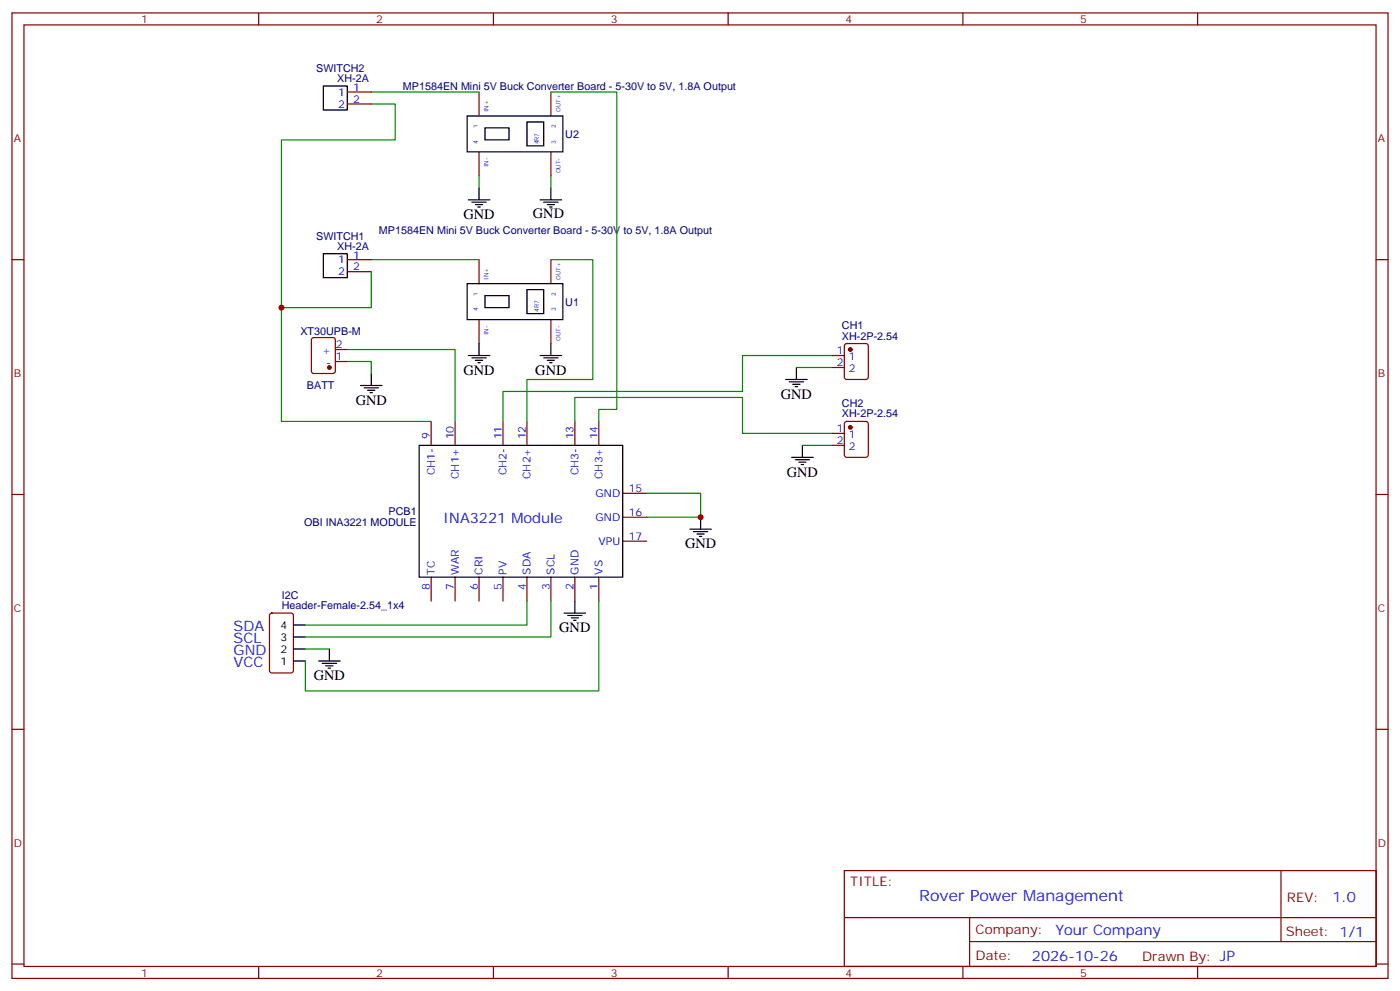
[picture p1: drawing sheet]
<svg xmlns="http://www.w3.org/2000/svg" width="412mm" height="292mm" viewBox="0 0 412 292" stroke-linecap="round" stroke-linejoin="round" font-family="sans-serif">
<g fill="none" stroke="#870000" stroke-width=".35">
<path d="M3.5 3.8h405.4v284.3h-405.4zM7.1 7.3h398.2v277.3h-398.2zM76.2 3.8v3.5M145.3 3.8v3.5M214.5 3.8v3.5M283.6 3.8v3.5M352.8 3.8v3.5M102.3 27.1h7.1M102.3 30.6h7.1M141.1 27.1v7M162.3 27.1v7M141.1 44.7v7.1"/>
<path d="M162.3 44.7v7.1M3.5 76.5h3.6M102.3 76.5h7.1M141.1 76.5v7M162.3 76.5v7M405.3 76.5h3.6M92 99.6l.4-.2h5.7l.6 .4 .1 9.5-.5 .6-5.9 .1-.6-.5-.1-9.4zM102.3 80h7.1M141.1 94.1v7.1M162.3 94.1v7.1M98.8 106.5h3.5M98.8 102.9h3.5"/>
<path d="M245.2 104.7h3.5M245.2 108.2h3.5M248.9 101.4l.5-.2h5.7l.6 .4 .1 9.5-.5 .6-5.9 .1-.6-.5-.1-9.4zM127 124.1v7.1M134.1 124.1v7.1M148.2 124.1v7.1M155.2 124.1v7.1M169.3 124.1v7.1M176.4 124.1v7.1M245.2 127.6h3.5M245.2 131.2h3.5M248.9 124.3l.5-.2h5.7l.6 .4 .1 9.5-.5 .6-5.9 .1-.6-.5-.1-9.4z"/>
<path d="M3.5 145.6h3.6M183.4 145.3h7.1M183.4 152.3h7.1M183.4 159.4h7.1M405.3 145.6h3.6M127 170v7M134.1 170v7M141.1 170v7M148.2 170v7M155.2 170v7M162.3 170v7M169.3 170v7"/>
<path d="M176.4 170v7M79.6 180.8l.5-.2h5.6l.7 .4v16.5l-.4 .6-5.9 .1-.7-.5v-16.4zM3.5 214.8h3.6M405.3 214.8h3.6M248.7 256.4h156.6v28.2h-156.6zM377.3 256.4v20.9M248.7 270.2h156.5M285.6 277.3h119.6M285.6 270.2v14.2M3.5 283.9h3.6M76.2 284.6v3.5M145.3 284.6v3.5"/>
<path d="M214.5 284.6v3.5M283.6 284.6v3.5M352.8 284.6v3.5M405.3 283.9h3.6"/>
</g>
<g fill="#870000" stroke="#870000" stroke-width=".35">
<circle cx="97" cy="108.2" r=".53"/>
<circle cx="250.5" cy="102.9" r=".53"/>
<circle cx="250.5" cy="125.9" r=".53"/>
</g>
<g fill="none" stroke="#000" stroke-width=".35">
<path d="M95.2 25.3h7.1v7.1h-7.1zM137.6 34.1h28.2v10.6h-28.2zM142.9 37.7h7v3.5h-7zM155.2 35.9h5v7.1h-5zM137.9 58.8h6.4M139 59.5h4.2M141.1 55.3v3.5M159.1 58.8h6.4M160.2 59.5h4.2M162.3 55.3v3.5M95.2 74.7h7.1v7.1h-7.1zM140.1 60.3h2.1"/>
<path d="M140.8 61h.7M161.2 60.3h2.1M161.9 61h.7M137.6 83.5h28.2v10.6h-28.2zM142.9 87.1h7v3.5h-7zM155.2 85.3h5v7.1h-5zM106.2 113.5h6.3M107.2 114.2h4.3M108.3 114.9h2.1M109 115.6h.7M109.4 110v3.5M137.9 104.7h6.4"/>
<path d="M139 105.4h4.2M140.1 106.1h2.1M140.8 106.8h.7M141.1 101.2v3.5M159.1 104.7h6.4M160.2 105.4h4.2M161.2 106.1h2.1M161.9 106.8h.7M162.3 101.2v3.5M231.4 111.8h6.4M232.5 112.5h4.2M233.5 113.2h2.2"/>
<path d="M234.2 113.9h.7M234.6 108.2v3.6M123.5 131.2h59.9v38.8h-59.9zM233.2 134.7h6.3M234.2 135.4h4.3M235.3 136.1h2.1M236 136.8h.7M236.4 131.2v3.5M203.2 155.9h6.3M204.3 156.6h4.2M205.3 157.3h2.1M206 158h.7"/>
<path d="M206.4 152.3v3.6M169.3 177v3.6M86.4 194.7h3.6M86.4 191.1h3.6M86.4 187.6h3.6M86.4 184.1h3.6M93.8 194.7h6.4M94.9 195.4h4.2M96 196.1h2.1M96.7 196.8h.7M97 191.1v3.6M166.2 180.6h6.3"/>
<path d="M167.2 181.3h4.2M168.3 182h2.1M169 182.7h.7"/>
</g>
<g fill="none" stroke="#008700" stroke-width=".35">
<path d="M109.4 30.6h7v10.6h-33.5v49.4h26.5v-10.6M109.4 27.1h31.7M162.3 27.1h19.4v93.5h-5.3v3.5M141.1 51.8v3.5M162.3 51.8v3.5M109.4 76.5h31.7M162.3 76.5h12.3v35.3h-19.4v12.3M82.9 90.6v33.5h44.1M102.3 106.5h7.1v3.5M102.3 102.9h31.8v21.2M234.6 108.2h10.6M245.2 104.7h-26.5v10.6h-70.5v8.8"/>
<path d="M169.3 124.1v-7h49.4v10.5h26.5M236.4 131.2h8.8M190.5 145.3h15.9v7h-15.9M155.2 177v7.1h-65.2M162.3 177v10.6h-72.3M176.4 177v26.5h-86.4v-8.8M90 191.1h7"/>
</g>
<g fill="#c00">
<circle cx="206.4" cy="152.3" r=".88"/>
<circle cx="82.9" cy="90.6" r=".88"/>
</g>
<text font-size="4.6" fill="#00f" x="270.8" y="265.4">Rover Power Management</text>
<g font-size="4.2">
<text x="136.5" y="64.5">GND</text>
<text x="157" y="64.1">GND</text>
<text x="136.5" y="110.3">GND</text>
<text x="157.7" y="110.3">GND</text>
<text x="104.8" y="119.2">GND</text>
<text x="230" y="117.4">GND</text>
<text x="231.8" y="140.3">GND</text>
<text x="201.8" y="161.5">GND</text>
<text x="164.7" y="186.2">GND</text>
<text x="92.4" y="200.3">GND</text>
</g>
<g font-size="4.2" fill="#00f">
<text x="130.6" y="153.9">INA3221 Module</text>
<text x="68.8" y="185.8">SDA</text>
<text x="68.8" y="189.4">SCL</text>
<text x="68.8" y="196.4">VCC</text>
<text x="68.8" y="192.9">GND</text>
<text x="392.5" y="265.7">1.0</text>
<text x="310.9" y="275.2">Your Company</text>
<text x="304" y="283">2026-10-26</text>
</g>
<g font-size="3.9" fill="#800">
<text x="250.5" y="261">TITLE:</text>
<text x="379.1" y="265.7">REV:</text>
<text x="287.4" y="275.2">Company:</text>
<text x="378.7" y="275.8">Sheet: 1/1</text>
<text x="287.4" y="282.9">Date:</text>
<text x="336.4" y="282.9">Drawn By: JP</text>
</g>
<g font-size="3.2" fill="#800">
<text x="41.6" y="6.8">1</text>
<text x="110.8" y="6.8">2</text>
<text x="179.9" y="6.8">3</text>
<text x="249.1" y="6.8">4</text>
<text x="318.2" y="6.8">5</text>
<text x="4.1" y="41.9">A</text>
<text x="405.9" y="41.9">A</text>
<text x="4.1" y="111.1">B</text>
<text x="405.9" y="111.1">B</text>
<text x="4.1" y="180.2">C</text>
<text x="405.9" y="180.2">C</text>
<text x="4.1" y="249.3">D</text>
<text x="405.9" y="249.3">D</text>
<text x="41.6" y="287.6">1</text>
<text x="110.8" y="287.6">2</text>
<text x="179.9" y="287.6">3</text>
<text x="249.1" y="287.6">4</text>
<text x="318.2" y="287.6">5</text>
</g>
<g font-size="3.2" fill="#000080">
<text x="93.1" y="21.2">SWITCH2</text>
<text x="99.4" y="24.3">XH-2A</text>
<text x="118.7" y="26.4">MP1584EN Mini 5V Buck Converter Board - 5-30V to 5V, 1.8A Output</text>
<text x="166.5" y="40.7">U2</text>
<text x="93.1" y="70.6">SWITCH1</text>
<text x="111.6" y="68.8">MP1584EN Mini 5V Buck Converter Board - 5-30V to 5V, 1.8A Output</text>
<text x="99.4" y="73.7">XH-2A</text>
<text x="166.5" y="90.1">U1</text>
<text x="88.5" y="98.8">XT30UPB-M</text>
<text x="248" y="100">XH-2P-2.54</text>
<text x="248" y="96.8">CH1</text>
<text x="90.4" y="114.6">BATT</text>
<text x="248" y="119.7">CH2</text>
<text x="248" y="122.9">XH-2P-2.54</text>
<text x="89.6" y="154.9">OBI INA3221 MODULE</text>
<text x="114.5" y="151.7">PCB1</text>
<text x="83" y="179.5">Header-Female-2.54_1x4</text>
<text x="83" y="176.3">I2C</text>
</g>
<g font-size="3.2" fill="#00f">
<text x="99.6" y="28.2">1</text>
<text x="104.1" y="26.7">1</text>
<text x="99.6" y="31.7">2</text>
<text x="104.1" y="30.3">2</text>
<text x="99.6" y="77.5">1</text>
<text x="104.1" y="76.1">1</text>
<text x="99.6" y="81.1">2</text>
<text x="104.1" y="79.7">2</text>
<text x="94.9" y="104.4">+</text>
<text x="96" y="107.9">-</text>
<text x="99" y="106.1">1</text>
<text x="99" y="102.6">2</text>
<text x="246.5" y="104.4">1</text>
<text x="246.5" y="107.9">2</text>
<text x="250" y="106.1">1</text>
<text x="250" y="109.6">2</text>
<text x="126.6" y="129.4" transform="rotate(-90 126.6 129.4)">9</text>
<text x="133.7" y="129.4" transform="rotate(-90 133.7 129.4)">10</text>
<text x="147.8" y="129.4" transform="rotate(-90 147.8 129.4)">11</text>
<text x="154.9" y="129.4" transform="rotate(-90 154.9 129.4)">12</text>
<text x="169" y="129.4" transform="rotate(-90 169 129.4)">13</text>
<text x="176" y="129.4" transform="rotate(-90 176 129.4)">14</text>
<text x="246.5" y="127.3">1</text>
<text x="246.5" y="130.8">2</text>
<text x="250" y="129">1</text>
<text x="250" y="132.6">2</text>
<text x="128.1" y="139.9" transform="rotate(-90 128.1 139.9)">CH1-</text>
<text x="135.1" y="141.1" transform="rotate(-90 135.1 141.1)">CH1+</text>
<text x="149.2" y="139.9" transform="rotate(-90 149.2 139.9)">CH2-</text>
<text x="156.3" y="141.1" transform="rotate(-90 156.3 141.1)">CH2+</text>
<text x="170.4" y="139.9" transform="rotate(-90 170.4 139.9)">CH3-</text>
<text x="177.4" y="141.1" transform="rotate(-90 177.4 141.1)">CH3+</text>
<text x="175.5" y="146.3">GND</text>
<text x="185.2" y="144.9">15</text>
<text x="175.5" y="153.4">GND</text>
<text x="185.2" y="152">16</text>
<text x="176.3" y="160.4">VPU</text>
<text x="185.2" y="159">17</text>
<text x="126.6" y="173.7" transform="rotate(-90 126.6 173.7)">8</text>
<text x="128.1" y="169.3" transform="rotate(-90 128.1 169.3)">TC</text>
<text x="133.7" y="173.7" transform="rotate(-90 133.7 173.7)">7</text>
<text x="135.1" y="169.3" transform="rotate(-90 135.1 169.3)">WAR</text>
<text x="140.8" y="173.7" transform="rotate(-90 140.8 173.7)">6</text>
<text x="142.2" y="169.3" transform="rotate(-90 142.2 169.3)">CRI</text>
<text x="147.8" y="173.7" transform="rotate(-90 147.8 173.7)">5</text>
<text x="149.2" y="169.3" transform="rotate(-90 149.2 169.3)">PV</text>
<text x="154.9" y="173.7" transform="rotate(-90 154.9 173.7)">4</text>
<text x="156.3" y="169.3" transform="rotate(-90 156.3 169.3)">SDA</text>
<text x="161.9" y="173.7" transform="rotate(-90 161.9 173.7)">3</text>
<text x="163.3" y="169.3" transform="rotate(-90 163.3 169.3)">SCL</text>
<text x="169" y="173.7" transform="rotate(-90 169 173.7)">2</text>
<text x="170.4" y="169.3" transform="rotate(-90 170.4 169.3)">GND</text>
<text x="176" y="173.7" transform="rotate(-90 176 173.7)">1</text>
<text x="177.4" y="169.3" transform="rotate(-90 177.4 169.3)">VS</text>
</g>
<g font-size="3.2">
<text x="82.6" y="185.1">4</text>
<text x="82.6" y="188.7">3</text>
<text x="82.6" y="195.7">1</text>
<text x="82.6" y="192.2">2</text>
</g>
<g font-size="1.8" fill="#00f">
<text x="143.9" y="33.1" transform="rotate(-90 143.9 33.1)">IN+</text>
<text x="165.1" y="33" transform="rotate(-90 165.1 33)">OUT+</text>
<text x="140.8" y="37.7" transform="rotate(-90 140.8 37.7)">1</text>
<text x="163.7" y="37.7" transform="rotate(-90 163.7 37.7)">2</text>
<text x="140.8" y="42.3" transform="rotate(-90 140.8 42.3)">4</text>
<text x="158.7" y="42.6" transform="rotate(-90 158.7 42.6)">4R7</text>
<text x="163.7" y="42.3" transform="rotate(-90 163.7 42.3)">3</text>
<text x="143.9" y="49.3" transform="rotate(-90 143.9 49.3)">IN-</text>
<text x="165.1" y="51.1" transform="rotate(-90 165.1 51.1)">OUT-</text>
<text x="143.9" y="82.5" transform="rotate(-90 143.9 82.5)">IN+</text>
<text x="165.1" y="82.4" transform="rotate(-90 165.1 82.4)">OUT+</text>
<text x="140.8" y="87.1" transform="rotate(-90 140.8 87.1)">1</text>
<text x="163.7" y="87.1" transform="rotate(-90 163.7 87.1)">2</text>
<text x="140.8" y="91.7" transform="rotate(-90 140.8 91.7)">4</text>
<text x="158.7" y="91.9" transform="rotate(-90 158.7 91.9)">4R7</text>
<text x="163.7" y="91.7" transform="rotate(-90 163.7 91.7)">3</text>
<text x="143.9" y="98.7" transform="rotate(-90 143.9 98.7)">IN-</text>
<text x="165.1" y="100.5" transform="rotate(-90 165.1 100.5)">OUT-</text>
</g>
</svg>
